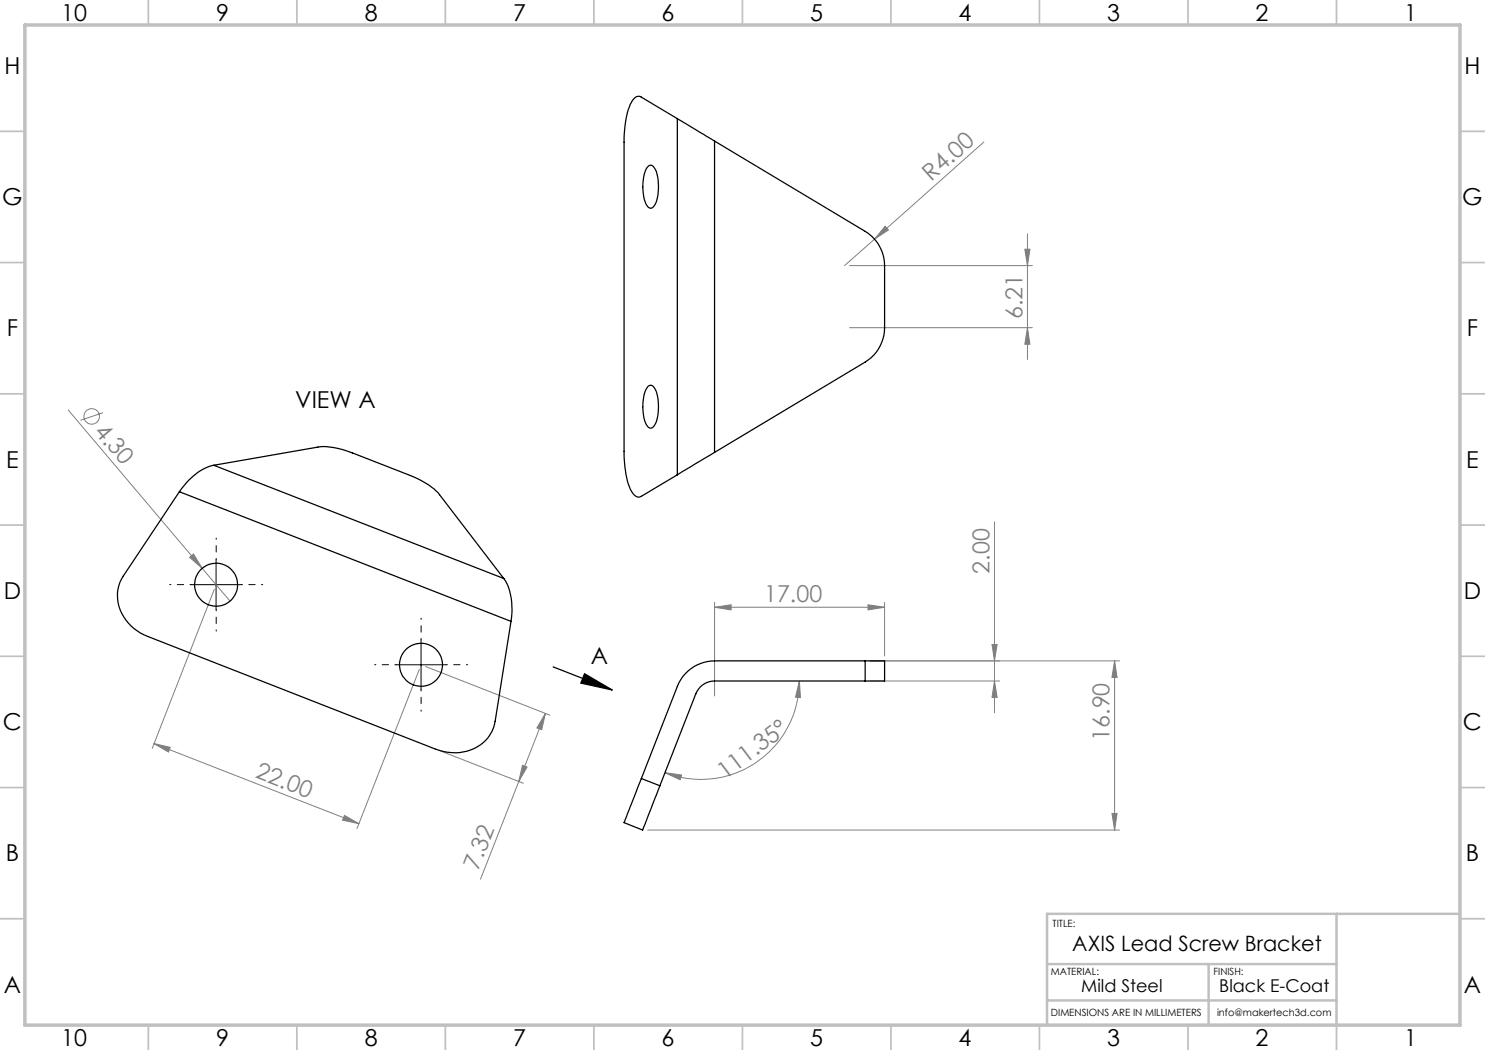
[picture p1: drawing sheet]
<svg xmlns="http://www.w3.org/2000/svg" width="297mm" height="210mm" viewBox="0 0 297 210" stroke-linecap="round" stroke-linejoin="round" font-family="sans-serif">
<g fill="none" stroke="#808080" stroke-width=".2">
<path d="M196.8 28.4l-21.9 19.4M169.9 53.1h36.6M174.9 47.8l-6 5.3M177 45.3l.7 .7-2.8 1.8zM205 49.8h1l-.5 3.3zM205.5 46.8v25.1M169.9 65.5h36.6M205.5 65.5l.5 3.4h-1zM13.7 82l32.3 38.2M20.6 82.5l-4.5 1.6M37.9 111.5l.8-.7 1.7 2.9zM42.9 117.9l-12.5 31.8"/>
<path d="M198.9 104.4v38.1M83.9 133.9l-12.5 31.8M85.1 133.3l24.9 9.7M142.9 121.5l3.3-.5v1zM142.9 120.5v18.7M142.9 121.5h34M159.9 136.2l.2 3.3-1-.1zM159.9 136.2a19.7 19.7 0 0 1-26.9 18.3M173.6 121l3.3 .5-3.3 .5zM174 132.2h49.9M174 136.2h25.9M176.9 120.5v10.7"/>
<path d="M198.4 128.9h1l-.5 3.3zM198.9 136.2l.5 3.3h-1zM222.9 132.2l.5 3.3h-1zM222.9 132.2v33.8M30.8 148.7l3.2 .8-.3 .9zM30.8 148.7l41 16M88.1 150.2l16.6 6.5M104.5 153.1l.9 .3-1.6 2.9zM109.1 142.7l-13 33.2M109.1 142.7l-.8 3.2-.9-.3zM133 154.5l3.3 .5-.3 1zM68.9 163.1l2.9 1.6-3.3-.7z"/>
<path d="M129.5 166h94.4M222.4 162.7h1l-.5 3.3z"/>
<circle cx="18.3" cy="83.3" r="1.56"/>
</g>
<path d="M110.6 133.4l11.8 4.6M116.9 134.8l5.5 3.2-6.2-1.4z" fill="none" stroke="#000" stroke-width=".25"/>
<path d="M38.2 116.9h-4.3M43.2 111.9v-4.3M48.2 116.9h4.3M43.2 121.9v4.3M79.2 132.9h-4.3M84.2 127.9v-4.3M84.2 137.9v4.3M89.2 132.9h4.3" fill="none" stroke="#000" stroke-width=".2" stroke-dasharray="15.2 1.3 1.3 1.3" stroke-dashoffset="15"/>
<path d="M38.2 116.9h10M43.2 111.9v10M79.2 133h10M84.2 127.9v10.1" fill="none" stroke="#000" stroke-width=".2"/>
<g fill="none" stroke="#c0c0c0" stroke-width=".35">
<path d="M29.7 0v5M59.4 0v5M89.1 0v5M118.8 0v5M148.5 0v5M178.2 0v5M207.9 0v5M237.6 0v5M267.3 0v5M0 26.3h5M292 26.3h5M0 52.5h5"/>
<path d="M292 52.5h5M0 78.8h5M292 78.8h5M0 105h5M5 105h.1M292 105h.1M292 105h5M0 131.3h5M292 131.3h5M0 157.5h5M292 157.5h5M0 183.8h5"/>
<path d="M292 183.8h5M29.7 205v5M59.4 205v5M89.1 205v5M118.8 205v5M148.5 205h.1M148.5 205v5M178.2 205v5M207.9 205v5M237.6 205v5M267.3 205v5"/>
</g>
<path d="M209.4 192.8h57.9M241.7 192.8v12.2M267.3 182.8v22.2M292 182.8h-82.6v22.2M209.4 200.1h57.9" fill="none" stroke="#c0c0c0" stroke-width=".5"/>
<path d="M5 5h287v200h-287z" fill="none" stroke="#c0c0c0" stroke-width=".7"/>
<path d="M116.9 134.8l5.5 3.2-6.2-1.4z" fill="#000"/>
<g fill="#808080">
<path d="M37.9 111.5l.8-.7 1.7 2.9z"/>
<path d="M177 45.3l.7 .7-2.8 1.8z"/>
<path d="M68.9 163.1l2.9 1.6-3.3-.7zM30.8 148.7l3.2 .8-.3 .9z"/>
<path d="M142.9 121.5l3.3-.5v1zM173.6 121l3.3 .5-3.3 .5z"/>
<path d="M133 154.5l3.3 .5-.3 1zM159.9 136.2l.2 3.3-1-.1z"/>
<path d="M109.1 142.7l-.8 3.2-.9-.3zM104.5 153.1l.9 .3-1.6 2.9z"/>
<path d="M222.4 162.7h1l-.5 3.3zM222.9 132.2l.5 3.3h-1z"/>
<path d="M198.4 128.9h1l-.5 3.3zM198.9 136.2l.5 3.3h-1zM205 49.8h1l-.5 3.3zM205.5 65.5l.5 3.4h-1z"/>
</g>
<g fill="none" stroke="#000" stroke-width=".25">
<path d="M129.5 33.4a.83 .83 0 0 1 .9-.3 .83 .83 0 0 1 .6 .7 9.2 9.2 0 0 1-.2 7.4 .8 .8 0 0 1-.8 .5 .8 .8 0 0 1-.7-.7 8.9 8.9 0 0 1 .2-7.6zM135.5 23.7l7.4 4.5M135.5 23.7l-7.2-4.3-.6-.1a2.61 2.61 0 0 0-1.8 2.1 21 21 0 0 0-1.1 7v61.9a16.8 16.8 0 0 0 1.7 8.3l.5 .5a.99 .99 0 0 0 1.3 .2l7.2-4.3M135.5 23.7v71.3M142.9 28.2l30.1 18.1a8 8 0 0 1 3.9 6.8v12.4a8.1 8.1 0 0 1-3.9 6.9l-30.1 18.1M142.9 28.2v62.3M129.5 77.4a.85 .85 0 0 1 .9-.3 .85 .85 0 0 1 .6 .7 9.2 9.2 0 0 1-.2 7.4 .8 .8 0 0 1-.8 .4 .8 .8 0 0 1-.7-.6 8.9 8.9 0 0 1 .2-7.6zM35.9 98.3l-11.2 16.9a7.9 7.9 0 0 0 2.1 10.5l1.4 .9 1.4 .7 57.6 22.6a8.9 8.9 0 0 0 10.8-3l.7-1.3 .3-1.3 3.2-20M35.9 98.3l66.3 26M42.8 93.1a11.5 11.5 0 0 0-6.9 5.2M42.8 93.1l20.8-3.7a14.1 14.1 0 0 1 6.9 1.2l11.6 4.5a14.6 14.6 0 0 1 5.8 3.8l12.9 16.8M42.8 93.1l58 22.6"/>
<path d="M142.9 90.5l-7.4 4.5M100.8 115.7a12 12 0 0 1 1.4 8.6M173 132.2h-30.1a8 8 0 0 0-7.4 5.1l-7.2 18.4M173 136.2h-30.1a4 4 0 0 0-3.7 2.5l-7.2 18.5M173 132.2h3.9v4h-3.9M173 132.2v4M128.3 155.7l-3.5 8.8 3.7 1.5 3.5-8.8M128.3 155.7l3.7 1.5"/>
<circle cx="43.2" cy="117" r="4.3"/>
<circle cx="84.2" cy="133" r="4.3"/>
</g>
<g font-size="4.7">
<text x="12.2" y="4.2">10</text>
<text x="43.2" y="4.2">9</text>
<text x="72.9" y="4.2">8</text>
<text x="102.6" y="4.2">7</text>
<text x="132.3" y="4.2">6</text>
<text x="162" y="4.2">5</text>
<text x="191.7" y="4.2">4</text>
<text x="221.4" y="4.2">3</text>
<text x="251.1" y="4.2">2</text>
<text x="280.8" y="4.2">1</text>
<text x=".9" y="14.8">H</text>
<text x="292.9" y="14.8">H</text>
<text x=".5" y="41">G</text>
<text x="292.4" y="41">G</text>
<text x="1.4" y="67.3">F</text>
<text x="293.4" y="67.3">F</text>
<text x="59.1" y="81.6">VIEW A</text>
<text x="1.2" y="93.5">E</text>
<text x="293.2" y="93.5">E</text>
<text x=".8" y="119.8">D</text>
<text x="292.8" y="119.8">D</text>
<text x="118.2" y="132.7">A</text>
<text x=".6" y="146">C</text>
<text x="292.6" y="146">C</text>
<text x="1.2" y="172.3">B</text>
<text x="293.2" y="172.3">B</text>
<text x=".8" y="198.5">A</text>
<text x="292.8" y="198.5">A</text>
<text x="12.2" y="209.2">10</text>
<text x="43.2" y="209.2">9</text>
<text x="72.9" y="209.2">8</text>
<text x="102.6" y="209.2">7</text>
<text x="132.3" y="209.2">6</text>
<text x="162" y="209.2">5</text>
<text x="191.7" y="209.2">4</text>
<text x="221.4" y="209.2">3</text>
<text x="251.1" y="209.2">2</text>
<text x="280.8" y="209.2">1</text>
</g>
<g font-size="4.7" fill="#808080">
<text x="186.3" y="36.4" transform="rotate(-42 186.3 36.4)">R4.00</text>
<text x="204.5" y="63.9" transform="rotate(-90 204.5 63.9)">6.21</text>
<text x="18.7" y="86.3" transform="rotate(50 18.7 86.3)">4.30</text>
<text x="197.9" y="114.7" transform="rotate(-90 197.9 114.7)">2.00</text>
<text x="152.8" y="120.4">17.00</text>
<text x="221.9" y="148.2" transform="rotate(-90 221.9 148.2)">16.90</text>
<text x="50.9" y="155.5" transform="rotate(21 50.9 155.5)">22.00</text>
<text x="145" y="155.9" transform="rotate(-37 145 155.9)">111.35°</text>
<text x="95.7" y="174.3" transform="rotate(-69 95.7 174.3)">7.32</text>
</g>
<text font-size="4.2" x="214.5" y="190.2">AXIS Lead Screw Bracket</text>
<g font-size="3.5">
<text x="216.2" y="198.3">Mild Steel</text>
<text x="243.9" y="198.3">Black E-Coat</text>
</g>
<g font-size="2">
<text x="210.5" y="185.4">TITLE:</text>
<text x="210.2" y="195">MATERIAL:</text>
<text x="242.7" y="195">FINISH:</text>
<text x="210.2" y="203.2">DIMENSIONS ARE IN MILLIMETERS</text>
<text x="243.4" y="203.2">info@makertech3d.com</text>
</g>
</svg>
